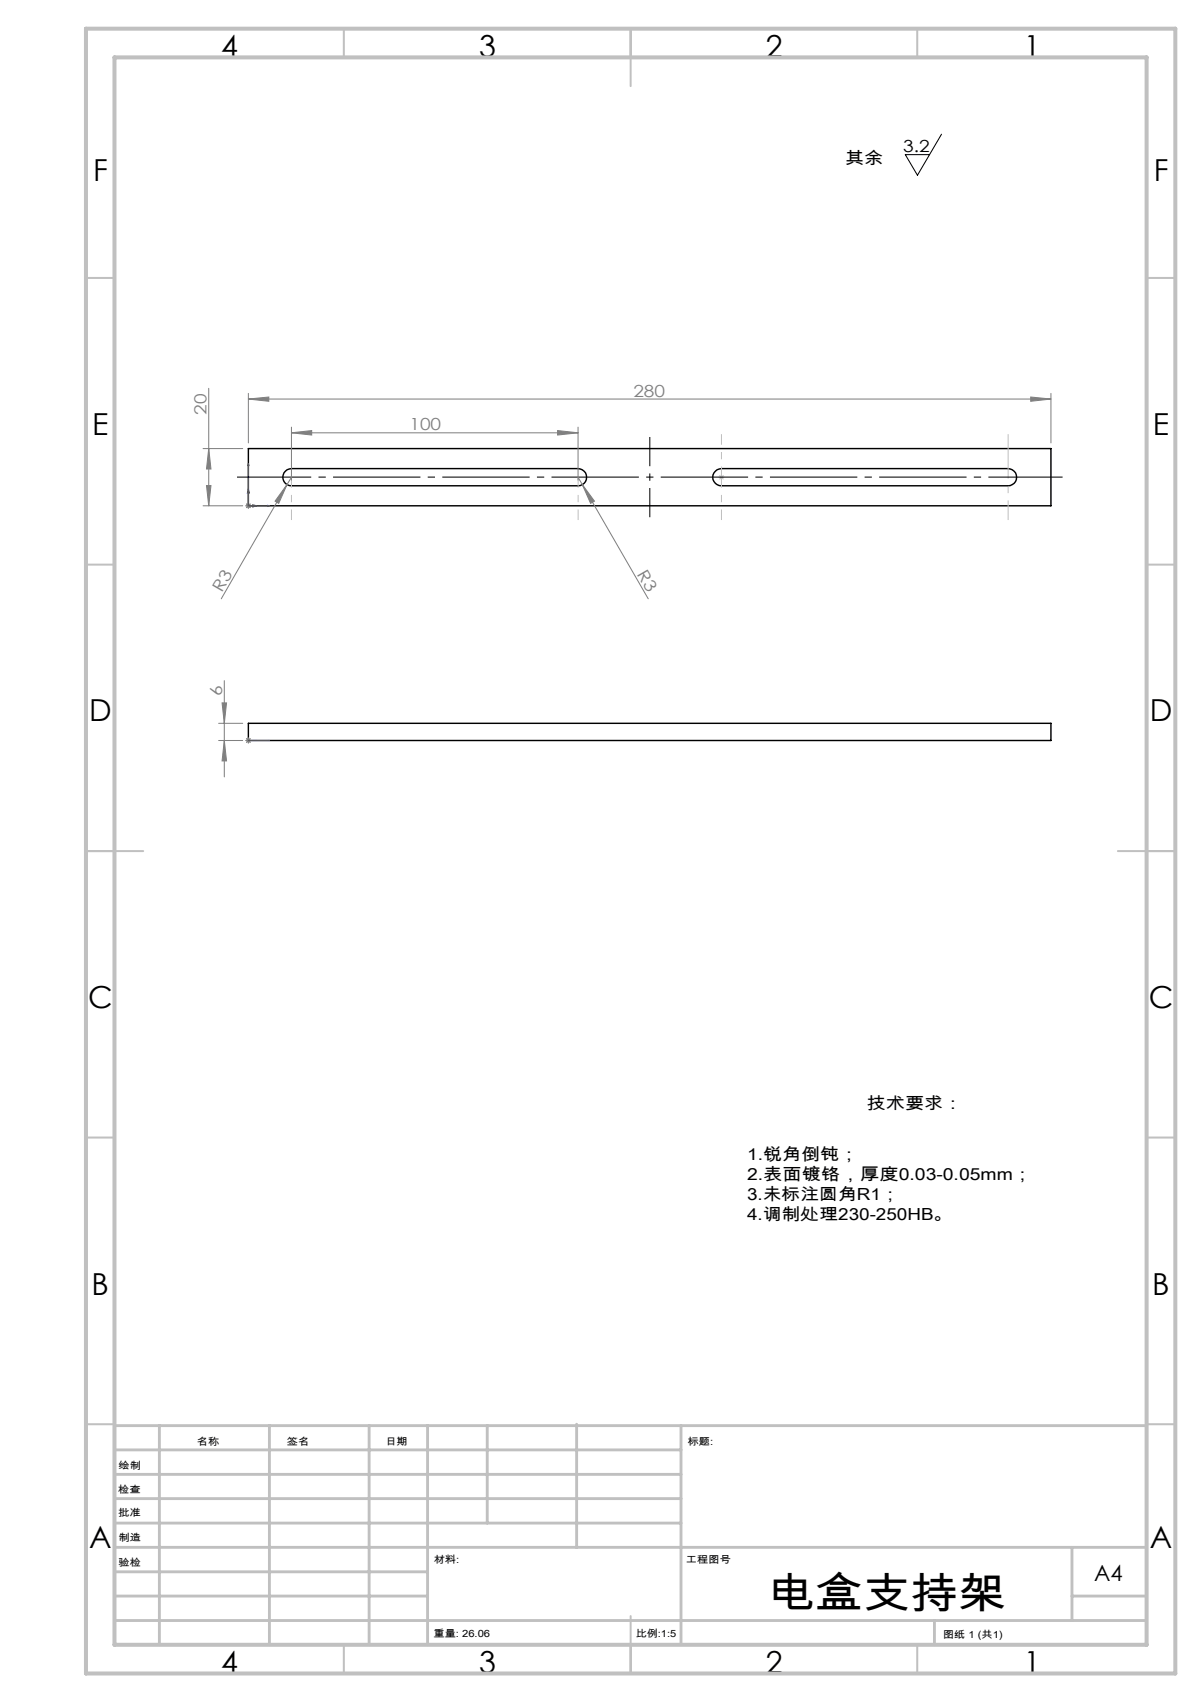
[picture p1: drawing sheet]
<svg xmlns="http://www.w3.org/2000/svg" width="210mm" height="297mm" viewBox="0 0 210 297" stroke-linecap="round" stroke-linejoin="round" font-family="sans-serif">
<path d="M43.3 78.3h140v10h-140zM49.8 82.2l.3-.2 .7-.2h50a1.5 1.5 0 0 1 1.5 1.5 1.5 1.5 0 0 1-1.5 1.5h-50a1.48 1.48 0 0 1-1.4-.9 1.48 1.48 0 0 1 .4-1.7zM124.8 82.2l.3-.2 .7-.2h50a1.5 1.5 0 0 1 1.5 1.5 1.5 1.5 0 0 1-1.5 1.5h-50a1.48 1.48 0 0 1-1.4-.9 1.48 1.48 0 0 1 .4-1.7zM43.3 126.2h140v3h-140z" fill="none" stroke="#000" stroke-width=".25"/>
<path d="M125.3 83.3h1M125.5 82.9l.7 .7M125.8 82.8v1M126.2 82.9l-.7 .7" fill="none" stroke="#c0c0c0" stroke-width=".18"/>
<path d="M43.3 85.3l.2 .7h-.4zM43.3 80.9l.1 .3h-.2zM43.3 80.9v7.4h3.7M44.1 88.1l.7 .2-.7 .2zM46.7 88.2l.3 .1-.3 .1zM43.1 129.2h.4zM43.2 129.2h.2zM43.3 129.2h.1M44.8 129.2h-.7h.7M47 129.2h-.3h.3M47 129.2h-3.7" fill="none" stroke="#00f" stroke-width=".18"/>
<g fill="none" stroke="#808080" stroke-width=".18">
<path d="M35.4 78.3h6.9M36.4 78.3l.4 3.5h-.8zM36.4 67.8v20.5M43.3 69.6l3.6-.3v.7zM43.3 68.6v8.7M43.3 69.6h140M50.8 75.5l3.6-.4v.8zM50.8 74.5v9.3M50.8 75.5h50M97.3 75.1l3.5 .4-3.5 .4zM100.8 74.5v9.3M179.8 69.3l3.5 .3-3.5 .4z"/>
<path d="M183.3 68.6v8.7M35.4 88.3h6.9M36 84.7h.8l-.4 3.6zM42.8 88.3h1M43 87.9l.7 .7M43.3 87.8v1M43.7 87.9l-.7 .7M50.1 84.6l-1.5 3.2-.6-.3zM50.1 84.6l-11.5 19.9M50.8 83.3l-.7 1.3M100.8 83.3l.8 1.3M101.6 84.6l2.1 2.9-.7 .3z"/>
<path d="M101.6 84.6l11.5 19.9M39.1 118.8v16.8M38.1 129.2h4.2M38.1 126.2h4.2M38.7 122.7h.8l-.4 3.5zM39.1 129.2l.4 3.6h-.8zM42.8 129.2h1M43 128.9l.7 .7M43.3 128.7v1M43.7 128.9l-.7 .7"/>
</g>
<path d="M50.8 83.3v7.4M100.8 83.3v7.4M125.8 83.3v-7.5M125.8 83.3v7.4" fill="none" stroke="#c0c0c0" stroke-width=".18" stroke-dasharray="15.2 1.3 1.3 1.3" stroke-dashoffset="13.4" stroke-linecap="butt"/>
<path d="M175.8 75.8v14.9" fill="none" stroke="#c0c0c0" stroke-width=".18" stroke-dasharray="15.2 1.3 1.3 1.3" stroke-dashoffset="7.5" stroke-linecap="butt"/>
<path d="M41.3 83.3h144" fill="none" stroke="#000" stroke-width=".18" stroke-dasharray="15.2 1.3 1.3 1.3" stroke-dashoffset="2.3" stroke-linecap="butt"/>
<path d="M113.3 90.3v-14" fill="none" stroke="#000" stroke-width=".18" stroke-dasharray="15.2 1.3 1.3 1.3" stroke-dashoffset="10.1" stroke-linecap="butt"/>
<g fill="none" stroke="#c0c0c0" stroke-width=".35">
<path d="M60 5v5M110 5v10M160 5v5M15 48.5h5M200 48.5h5M15 98.5h5M200 98.5h5M15 148.5h10M195 148.5h10M15 198.5h5M200 198.5h5M15 248.5h5"/>
<path d="M200 248.5h5M60 287v5M110 282v10M160 287v5"/>
</g>
<g fill="none" stroke="#c0c0c0" stroke-width=".5">
<path d="M20 231.8v55.2M20 248.8h180M20 257.3h98.8M20 253h98.8M27.8 248.8v38.2M47 248.8v38.2M64.4 248.8v38.2M74.6 248.8v38.2M85 248.8v17M100.6 248.5v21.5M118.8 248.8v38.2M20 265.8h98.8"/>
<path d="M20 261.5h98.8M20 278.5h54.6M20 274.3h54.6M20 270h180M187 278.5h13M187 270v12.8M20 282.8h180M163 282.8v4.2"/>
</g>
<path d="M15 5h190v287h-190zM20 10h180v277h-180z" fill="none" stroke="#c0c0c0" stroke-width=".7"/>
<path d="M164.2 23.4l-4.2 7.2-2.1-3.6h4.2" fill="none" stroke="#000" stroke-width=".18"/>
<g fill="#00f">
<path d="M46.7 88.2l.3 .1-.3 .1zM43.3 80.9l.1 .3h-.2z"/>
<path d="M44.1 88.1l.7 .2-.7 .2zM43.3 85.3l.2 .7h-.4zM46.7 129.2h.3zM43.2 129.2h.2z"/>
<path d="M44.1 129.2h.7zM43.1 129.2h.4z"/>
</g>
<g fill="#808080">
<path d="M50.1 84.6l-1.5 3.2-.6-.3z"/>
<path d="M101.6 84.6l2.1 2.9-.7 .3z"/>
<path d="M179.8 69.3l3.5 .3-3.5 .4zM43.3 69.6l3.6-.3v.7z"/>
<path d="M50.8 75.5l3.6-.4v.8zM97.3 75.1l3.5 .4-3.5 .4z"/>
<path d="M36.4 78.3l.4 3.5h-.8zM36 84.7h.8l-.4 3.6zM38.7 122.7h.8l-.4 3.5zM39.1 129.2l.4 3.6h-.8z"/>
</g>
<text font-size="7.4" x="133.8" y="280.5">电盒支持架</text>
<g font-size="5.3">
<text x="38.5" y="9.9">4</text>
<text x="83.5" y="9.9">3</text>
<text x="133.6" y="9.9">2</text>
<text x="178.6" y="9.9">1</text>
<text x="16.2" y="31.6">F</text>
<text x="201.2" y="31.6">F</text>
<text x="16.1" y="75.9">E</text>
<text x="201.1" y="75.9">E</text>
<text x="15.5" y="125.9">D</text>
<text x="200.5" y="125.9">D</text>
<text x="15.4" y="175.9">C</text>
<text x="200.4" y="175.9">C</text>
<text x="16" y="225.9">B</text>
<text x="201" y="225.9">B</text>
<text x="15.5" y="270.1">A</text>
<text x="200.5" y="270.1">A</text>
<text x="38.5" y="291.9">4</text>
<text x="83.5" y="291.9">3</text>
<text x="133.6" y="291.9">2</text>
<text x="178.6" y="291.9">1</text>
</g>
<text font-size="3.9" x="190.9" y="275.8">A4</text>
<g font-size="2.9">
<text x="147.4" y="28.6">其余</text>
<text x="157.5" y="26.6">3.2</text>
<text x="151.2" y="193.5">技术要求：</text>
<text x="130.3" y="202.4">1.锐角倒钝；</text>
<text x="130.3" y="205.9">2.表面镀铬，厚度0.03-0.05mm；</text>
<text x="130.3" y="209.4">3.未标注圆角R1；</text>
<text x="130.3" y="212.9">4.调制处理230-250HB。</text>
</g>
<g font-size="2.9" fill="#808080">
<text x="110.5" y="69.2">280</text>
<text x="36" y="72.4" transform="rotate(-90 36 72.4)">20</text>
<text x="71.4" y="75.1">100</text>
<text x="111" y="100.1" transform="rotate(60 111 100.1)">R3</text>
<text x="38.7" y="103.5" transform="rotate(-60 38.7 103.5)">R3</text>
<text x="38.7" y="121.5" transform="rotate(-90 38.7 121.5)">6</text>
</g>
<g font-size="1.7">
<text x="20.7" y="256.3">绘制</text>
<text x="34.3" y="252.2">名称</text>
<text x="50" y="252.1">签名</text>
<text x="67.2" y="252.1">日期</text>
<text x="120" y="252.1">标题:</text>
<text x="20.6" y="260.5">检查</text>
<text x="20.6" y="264.5">批准</text>
<text x="20.7" y="269">制造</text>
<text x="20.7" y="273.3">验检</text>
<text x="75.6" y="272.7">材料:</text>
<text x="119.6" y="272.7">工程图号</text>
<text x="75.6" y="285.7">重量: 26.06</text>
<text x="110.9" y="285.7">比例:1:5</text>
<text x="164.5" y="285.8">图纸 1 (共1)</text>
</g>
</svg>
